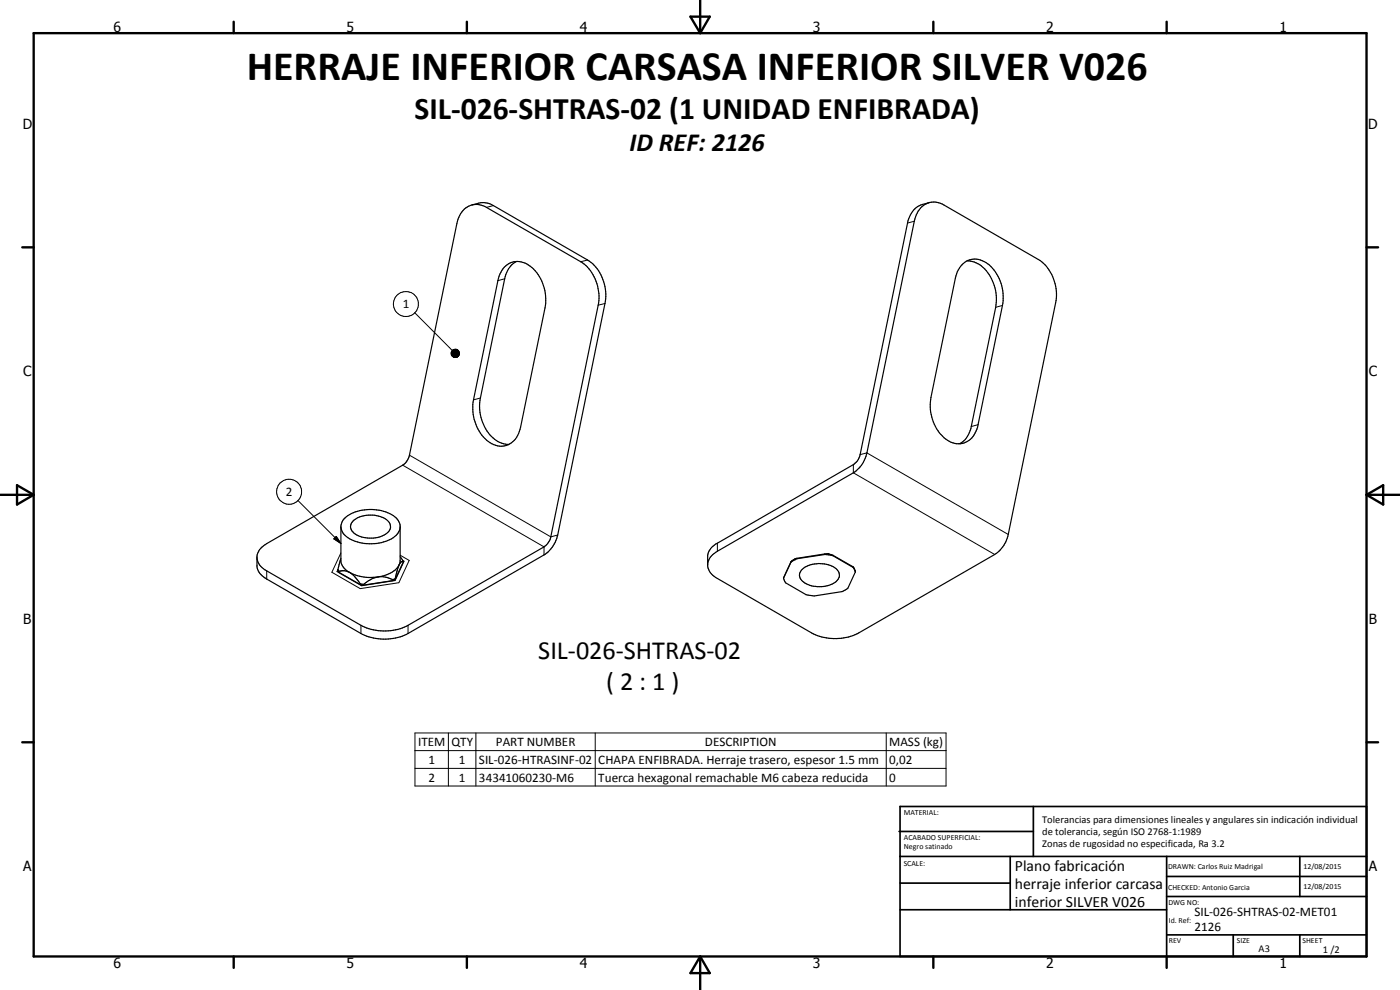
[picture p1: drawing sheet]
<svg xmlns="http://www.w3.org/2000/svg" width="420mm" height="297mm" viewBox="0 0 420 297" stroke-linecap="round" stroke-linejoin="round" font-family="sans-serif">
<g fill="none" stroke="#000" stroke-width=".35">
<path d="M141.6 61.5l3.1-.7 1.7 .2 1.1 .4 28.8 16.6a12.9 12.9 0 0 1 5.3 13.1l-14.2 69.4a9.6 9.6 0 0 1-4.1 6l-40.8 23.6a15.6 15.6 0 0 1-14.2 0l-28.3-16.4a5.1 5.1 0 0 1-2.9-3.6v-3.1a5 5 0 0 1 2.9-3.9l40.9-23.5a4.5 4.5 0 0 0 2-3l14.2-69.5a6.2 6.2 0 0 1 6.2-5.8l2.2 .6 28.8 16.6a11.5 11.5 0 0 1 5.1 7.4l.3 2.1v2.9l-14.4 70.2a5 5 0 0 1-2 3l-40.8 23.5a15.6 15.6 0 0 1-14.2 0l-28.3-16.3a4.9 4.9 0 0 1-2.9-3.9M155 78.4a7.3 7.3 0 0 0-3.5 5.3l-7.3 35.7a12.5 12.5 0 0 0 5.8 13.4l2.7 .5M278.9 60.8l-2.1 .5a6.7 6.7 0 0 0-4.4 5.6l-14.3 69.5a4.7 4.7 0 0 1-2 3l-40.8 23.6a5.2 5.2 0 0 0-2.9 3.6v3.1a4.9 4.9 0 0 0 2.9 3.9l28.3 16.3a15.6 15.6 0 0 0 14.1 0l40.8-23.5a9.3 9.3 0 0 0 4.1-6l14.2-69.6a12.9 12.9 0 0 0-5.2-12.9l-28.3-16.4a5.6 5.6 0 0 0-8.5 3.6l-14.6 70.8a9.2 9.2 0 0 1-4.1 6l-40.8 23.5a5 5 0 0 0-2.9 3.9M288.7 79.5a5.7 5.7 0 0 1 8.3 0 13.2 13.2 0 0 1 3.9 12.2l-7.4 35.7a6.1 6.1 0 0 1-6.9 5.7 10.9 10.9 0 0 1-7.3-9.4l-.1-2.3 .2-2.1 7.3-35.8 .6-2zM290.2 78.3a8.5 8.5 0 0 1 7.3 5.3 13.5 13.5 0 0 1 1.3 8.6l-7.3 35.8a7.3 7.3 0 0 1-3.5 5.1M151.3 80.2a5.7 5.7 0 0 1 8.3 .1 13.3 13.3 0 0 1 4 12.1l-7.4 35.7a6.2 6.2 0 0 1-6.9 5.7 10.1 10.1 0 0 1-7-7.9l-.4-3 .2-2.9 7.3-35.8 .6-1.9zM102.3 158.2a5.8 5.8 0 0 0 5 4.4 12.2 12.2 0 0 0 11.9-2.3l.7-1.3 .2-.8M105.9 156.4a8.2 8.2 0 0 1 10.9 .4 2.62 2.62 0 0 1-1.6 3.8 8.6 8.6 0 0 1-9.5-1.2 2.16 2.16 0 0 1 .2-3zM101.4 170.9l.3 .8M101.4 170.9l.3 .5M101.7 171.4v.3M101.7 171.7l6.5 3.7"/>
<path d="M101.7 171.4a3.8 3.8 0 0 1 3.2 .3M102.3 167.6l-.9 3.3M104.9 171.7a10 10 0 0 1 3 3.2l.3 .3M104.9 171.7a13.7 13.7 0 0 0 8.6 1.4M108.2 175.4l.9 .2M108.2 175.2l.9 .1M108.2 175.2v.2M109.1 175.3v.3M113.5 173.1h2.1l2.3 .9M113.5 173.1a9.8 9.8 0 0 0-4.4 2.2M117.9 174v.2M117.9 174.2l-8.8 1.4"/>
<path d="M118.6 173.8l-.7 .4M118.6 173.6v.2M118.6 173.6l-.7 .4M119.8 169.5l-1.2 4.1M119.8 169.5a8.1 8.1 0 0 1-6.3 3.6M119.9 169.2l.2-.8v-10.6a4.8 4.8 0 0 0-3.1-3.7 13.3 13.3 0 0 0-13.4 1.3l-.7 .7-.6 1.7v10.7a4.8 4.8 0 0 0 2.6 3.2M119.9 169.2l-.1 .3M120.1 167l.9 1.5M120.9 168.1l.3 .3-2.6 5.8-10.1 1.5-7.3-4.2 .2-.6M121 168.5l-2.4 5.3M121 168.5l-.7 .1-.4 .6M235.2 173.4v.1"/>
<path d="M237.4 168.5l-2.2 5M238.6 167.7h.1M239.2 167.6l-1.8 .9M239.2 167.5v.1M239.2 167.5l-1 .4-.8 .6M240.8 170.8a8.5 8.5 0 0 1 10.4 .1 2.46 2.46 0 0 1-1 4.1 8.1 8.1 0 0 1-9.9-1.2 2.19 2.19 0 0 1 .5-3zM247.6 166.4l2.3 .3M247.6 166.4l-8.4 1.2M247.6 166.2v.2M247.6 166.2l2.3 .4M247.6 166.2l-8.4 1.3M248.2 166.2l.7 .1"/>
<path d="M249.9 166.7l6.2 3.6M249.9 166.6v.1M249.9 166.6l6.2 3.5M256.1 170.1l.6 1.5M256.1 170.3l.5 1M256.1 170.1v.2M256.7 171.6l-2.2 4.9-.9 .5-.9 .5-8.4 1.3-2.4-.4-6.1-3.5-.6-1.4M256.7 171.5v.1"/>
</g>
<g fill="none" stroke="#000" stroke-width=".3">
<path d="M148.1 61.7l-2.1 .5M176.3 78l-2 .5M274.4 66.4l-2 .5M124.5 93.9l11.2 11.3M151.5 83.7l-2.1 .5M181.6 91.1l-2.1 .5M300.9 91.7l-2.1 .5M135.4 106l2.1 .9-2.1-.6zM135.4 105.7l2.1 1.2-2.1-.9zM135.4 106.3l2.1 .6-2-.4zM135.5 106.5l2 .4-1.9-.2zM135.5 105.5l2 1.4-2.1-1.2z"/>
<path d="M135.6 106.7l1.9 .2h-1.7zM135.7 105.2l1.8 1.7-2-1.4zM135.8 106.9h1.7l-1.5 .2zM135.8 105l.2-.1 1.5 2zM135.8 105l1.7 1.9-1.8-1.7zM136 107.1l1.5-.2-1.2 .3zM136 104.9l.3-.1 1.2 2.1zM136.3 107.2l1.2-.3zM136.3 104.8h.3l.9 2.1zM136.5 107.3l1-.4zM136.6 104.8h.3l.6 2.1zM136.8 107.2l.7-.3z"/>
<path d="M136.9 104.8l.2 .1 .4 2zM137.1 107.2l.4-.3zM137.1 104.9l.3 .1 .1 1.9zM137.4 105l.2 .2-.1 1.7zM137.5 106.9l-.2 .2zM137.6 105.2l-.1 1.7zM137.7 105.4l.1 .3-.3 1.2zM137.8 106.4l-.3 .5zM137.8 105.7l-.3 1.2zM137.9 106.2l-.4 .7zM137.9 105.9l-.4 1zM144.2 119.4l-2.1 .6"/>
<path d="M120.9 139.6l42.4 24.5v2.4M122.9 136.6l42.4 24.5 2.1-.6M256.1 139.4v2.5l42.4 24.5M258.1 136.4l2.1-.5 42.4 24.5M293.5 127.4l-2 .6M89.4 150.2l12.9 12.9M80 171.3v2.4M100.2 161.7l.7-.7 1.4 2.1zM100.9 161l1.4 2.1-2.1-1.4zM102.3 165.9l-2.7 5.8 8.5 4.9 11.6-1.8 3.1-6.7-2.7-1.5M215.3 163v2.4M108.3 187.6v2.5"/>
<path d="M122.5 187.6v2.5M124.5 219.9h159.4v15.9h-159.4zM134.6 219.9v15.9M142.8 219.9v15.9M178.6 219.9v15.9M266 219.9v15.9M124.5 225.2h159.4M124.5 230.5h159.4"/>
<circle cx="121.8" cy="91.2" r="3.8"/>
<circle cx="86.8" cy="147.6" r="3.8"/>
</g>
<circle cx="238.6" cy="167.7" r=".18" fill="#000"/>
<g fill="none" stroke="#000" stroke-width=".71">
<path d="M10.1 9.9h400v277.1h-400zM70.1 6.5v3.4M140.1 6.5v3.4M207.2 5h5.8l-2.9 4.9zM210.1 0v9.9M280.1 6.5v3.4M350.1 6.5v3.4M6.7 74.2h3.4M410.1 74.2h3.5M.1 148.5h10M5.1 145.6l5 2.9-5 2.9zM410.1 148.5h10"/>
<path d="M410.1 148.5l5-2.9v5.8zM6.7 222.7h3.4M410.1 222.7h3.5M70.1 287v3.4M140.1 287v3.4M210.1 287v10M210.1 287l2.9 5h-5.8zM280.1 287v3.4M350.1 287v3.4"/>
</g>
<g fill="none" stroke="#000" stroke-width=".51">
<path d="M269.8 249.5h40.3M270.1 242h140v45h-140zM270.1 257h140M303.2 257v16M310.1 242v15M350.1 257v30M390.1 257v12M270.1 265h33.1M270.1 273h80M350.1 269h60M350.1 263h60M350.1 280.5h60"/>
<path d="M370.1 280.5v6.5M390.1 280.5v6.5"/>
</g>
<g fill="#000">
<path d="M137.8 106.4l-.3 .5zM137.9 106.2l-.4 .7zM137.9 105.9l-.4 1zM137.8 105.7l-.3 1.2zM137.7 105.4l.1 .3-.3 1.2zM137.6 105.2l-.1 1.7zM137.4 105l.2 .2-.1 1.7zM136.9 104.8l.2 .1 .4 2zM136.6 104.8h.3l.6 2.1zM136.3 104.8h.3l.9 2.1zM136 104.9l.3-.1 1.2 2.1zM135.8 105l.2-.1 1.5 2z"/>
<path d="M135.8 105l1.7 1.9-1.8-1.7zM135.7 105.2l1.8 1.7-2-1.4zM135.5 105.5l2 1.4-2.1-1.2zM135.4 105.7l2.1 1.2-2.1-.9zM135.4 106l2.1 .9-2.1-.6zM135.4 106.3l2.1 .6-2-.4zM135.6 106.7l1.9 .2h-1.7zM135.8 106.9h1.7l-1.5 .2zM136 107.1l1.5-.2-1.2 .3zM136.3 107.2l1.2-.3zM136.5 107.3l1-.4zM136.8 107.2l.7-.3z"/>
<path d="M137.1 107.2l.4-.3zM137.5 106.9l-.2 .2zM100.9 161l1.4 2.1-2.1-1.4z"/>
</g>
<path d="M135.5 106.7h2M137.3 104.9v2" fill="none" stroke="#000" stroke-width=".38"/>
<text font-size="12.6" x="74" y="23.9">HERRAJE INFERIOR CARSASA INFERIOR SILVER V026</text>
<text font-size="9.4" x="124.4" y="35.7">SIL-026-SHTRAS-02 (1 UNIDAD ENFIBRADA)</text>
<g font-size="7.9">
<text x="188.9" y="45.2">ID REF: 2126</text>
<text x="161.5" y="197.9">SIL-026-SHTRAS-02</text>
<text x="181.9" y="206.9">( 2 : 1 )</text>
</g>
<g font-size="4.7">
<text x="304.6" y="261.2">Plano fabricación</text>
<text x="304.6" y="266.6">herraje inferior carcasa</text>
<text x="304.6" y="272">inferior SILVER V026</text>
</g>
<g font-size="4.2">
<text x="34" y="9.6">6</text>
<text x="104" y="9.6">5</text>
<text x="174" y="9.6">4</text>
<text x="244" y="9.6">3</text>
<text x="314" y="9.6">2</text>
<text x="384" y="9.6">1</text>
<text x="6.8" y="38.7">D</text>
<text x="410.6" y="38.7">D</text>
<text x="7" y="112.9">C</text>
<text x="410.8" y="112.9">C</text>
<text x="7" y="187.1">B</text>
<text x="410.8" y="187.1">B</text>
<text x="7" y="261.4">A</text>
<text x="410.8" y="261.4">A</text>
<text x="34" y="290.4">6</text>
<text x="104" y="290.4">5</text>
<text x="174" y="290.4">4</text>
<text x="244" y="290.4">3</text>
<text x="314" y="290.4">2</text>
<text x="384" y="290.4">1</text>
</g>
<g font-size="3.9">
<text x="120.8" y="92.5">1</text>
<text x="85.8" y="148.8">2</text>
<text x="125.5" y="223.8">ITEM</text>
<text x="135.5" y="223.9">QTY</text>
<text x="148.8" y="223.8">PART NUMBER</text>
<text x="211.6" y="223.9">DESCRIPTION</text>
<text x="266.9" y="223.9">MASS (kg)</text>
<text x="128.6" y="229.2">1</text>
<text x="137.7" y="229.2">1</text>
<text x="143.8" y="229.2">SIL-026-HTRASINF-02</text>
<text x="179.6" y="229.2">CHAPA ENFIBRADA. Herraje trasero, espesor 1.5 mm</text>
<text x="266.9" y="229.2">0,02</text>
<text x="128.6" y="234.5">2</text>
<text x="137.7" y="234.5">1</text>
<text x="143.8" y="234.5">34341060230-M6</text>
<text x="179.6" y="234.6">Tuerca hexagonal remachable M6 cabeza reducida</text>
<text x="266.9" y="234.5">0</text>
<text x="358.5" y="275">SIL-026-SHTRAS-02-MET01</text>
<text x="358.5" y="279.4">2126</text>
</g>
<g font-size="3.1">
<text x="312.7" y="246.8">Tolerancias para dimensiones lineales y angulares sin indicación individual</text>
<text x="312.7" y="250.4">de tolerancia, según ISO 2768-1:1989</text>
<text x="312.7" y="254">Zonas de rugosidad no especificada, Ra 3.2</text>
<text x="377.7" y="285.6">A3</text>
<text x="397" y="285.9">1 /2</text>
</g>
<g font-size="2.4">
<text x="271.2" y="244.4">MATERIAL:</text>
<text x="271.3" y="252">ACABADO SUPERFICIAL:</text>
<text x="271.3" y="254.6">Negro satinado</text>
<text x="271.2" y="259.7">SCALE:</text>
<text x="350.6" y="260.8">DRAWN: Carlos Ruiz Madrigal</text>
<text x="391.2" y="260.6">12/08/2015</text>
<text x="350.6" y="267">CHECKED: Antonio Garcia</text>
<text x="391.2" y="266.7">12/08/2015</text>
<text x="350.6" y="271.4">DWG NO:</text>
<text x="350.8" y="276.9">Id. Ref:</text>
<text x="350.8" y="282.8">REV</text>
<text x="371.2" y="282.9">SIZE</text>
<text x="390.9" y="282.9">SHEET</text>
</g>
</svg>
